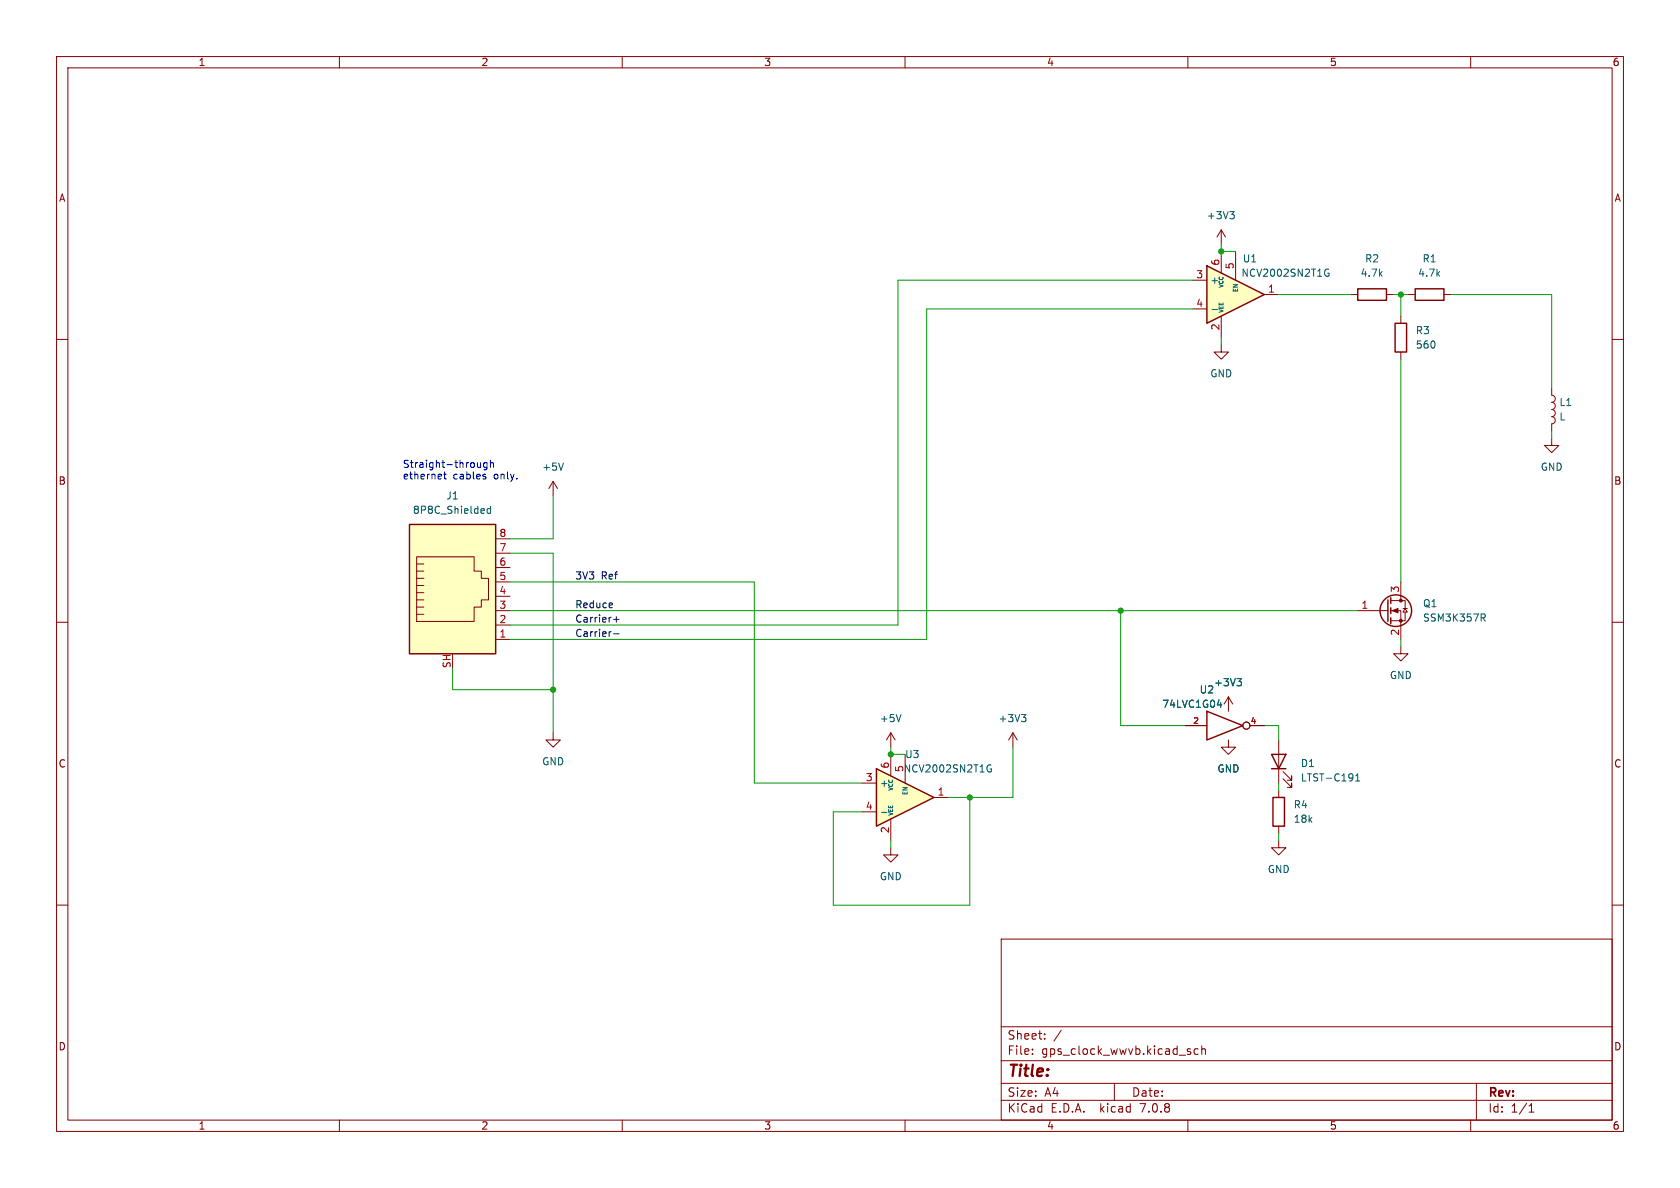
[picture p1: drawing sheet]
<svg xmlns="http://www.w3.org/2000/svg" width="297mm" height="210mm" viewBox="0 0 297 210" stroke-linecap="round" stroke-linejoin="round" font-family="sans-serif">
<g fill="none" stroke="#840000" stroke-width=".18">
<path d="M10 10h277v190h-277zM12 12h273v186h-273zM60 10v2M110 10v2M160 10v2M210 10v2M260 10v2M10 60h2M238.8 52.1h1.2M245.1 52.1h1.3M247.6 55.9v1.3M285 60h2"/>
<path d="M247.6 62.2v1.3M274.3 68.6v1.3a.64 .64 0 0 1 .7 .6 .64 .64 0 0 1-.7 .6 .64 .64 0 0 1 .7 .7 .64 .64 0 0 1-.7 .6 .64 .64 0 0 1 .7 .6 .64 .64 0 0 1-.7 .7 .64 .64 0 0 1 .7 .6 .64 .64 0 0 1-.7 .6v1.3M274.3 77.5v1.2h1.3l-1.3 1.3-1.3-1.3h1.3M73.7 98.4h10.1v2.6h1.3v1.2h1.3v3.8h-1.3v1.3h-1.3v2.6h-10.1zM73.7 99.7h1.2M87.6 97.8h2.6M87.6 95.3h2.6M10 110h2M73.7 108.6h1.2M73.7 107.3h1.2M73.7 106h1.2M73.7 104.8h1.2"/>
<path d="M73.7 103.5h1.2M73.7 102.2h1.2M73.7 101h1.2M87.6 113h2.6M87.6 110.5h2.6M87.6 108h2.6M87.6 105.4h2.6M87.6 102.9h2.6M87.6 100.3h2.6M240 108h5.4M245.9 108h1.7v5M245.9 106.2h2.5v1.4"/>
<path d="M247.6 114.3v1.3h1.3l-1.3 1.2-1.2-1.2h1.2M247.6 102.9v3.3M248 107.6h.8M248.4 108.2v1.5h-2.5M248.4 107.6l.4 .6h-.8zM285 110h2M209.5 128.3h3.9M217.2 130.8v1.3h1.2l-1.2 1.3-1.3-1.3h1.3M217.2 123.2l-.8 1.3M217.2 123.2v2.5M217.2 123.2l.7 1.3M221 128.3h2.5"/>
<path d="M226.1 130.8v7.6M226.8 137.7l1.5 1.5v-.8v.8h-.7M226.8 136.4l1.5 1.5v-.7v.7h-.7M10 160h2M157.5 149.9v1.2h1.2l-1.2 1.3-1.3-1.3h1.3M285 160h2M177 166h108v32h-108zM60 198v2M110 198v2M160 198v2M177 194.5h108M177 191.5h108"/>
<path d="M177 187.5h108M177 181.5h108M182.5 186.3v.1M182.5 185.5v.1M184.7 183.6v.1M184.7 182.8v.1M187.6 182.1l-1.3 2M197 191.5v3M210 198v2M210.1 185.9l.4 .1v.2l-.2 .2h-.3M210.1 185.4l.4 .1M211.8 185.5l-.4-.1-.3 .3v.4l.1 .2h.6"/>
<path d="M212.5 185.5l.2-.1 .3 .1 .1 .9M212.5 184.9v1.5M260 198v2M261 191.5v6.5M270.3 196.6h.9M270.3 195.5l.4-.4v1.5"/>
<circle cx="220.3" cy="128.3" r=".63"/>
</g>
<path d="M72.4 92.7h15.2v22.9h-15.2z" fill="#ffffc2" stroke="#ffffc2" stroke-width=".18"/>
<g fill="none" stroke="#840000" stroke-width=".25">
<path d="M240 51.1h5.1v2h-5.1zM246.6 57.2h2.1v5h-2.1zM72.4 92.7h15.2v22.9h-15.2zM245.4 106v3.9M245.9 105.7v1M245.9 107.4v1.1M245.9 109.2v1M213.4 125.7l6.3 2.6-6.3 2.5zM224.8 133.4h2.5l-1.2 2.5zM224.8 135.9h2.5"/>
<circle cx="246.8" cy="107.9" r="2.79"/>
</g>
<path d="M86.7 89.5v1.2M86.7 90l-.3-.1-.3 .2 .1 .6h.5M218.7 120h.8l-.5 .4M261.9 108.5h.4l.3 .3-.1 .3-.6 .1M262.2 109.2l.4 .6M215.2 124.6h.8M215.8 124.2v.8M219.2 120.4l.3 .3v.3l-.3 .2M239.7 138.1h.7M239.7 137.1l.3-.3v1.3" fill="none" stroke="#006464" stroke-width=".18"/>
<g fill="#840000" stroke="#840000" stroke-width=".18">
<path d="M246.1 108l1-.4v.7z"/>
<circle cx="247.6" cy="109.7" r=".25"/>
<circle cx="247.6" cy="106.2" r=".25"/>
</g>
<path d="M213.4 47l10.1 5.1-10.1 5.1z" fill="#ffffc2"/>
<path d="M213.4 47l10.1 5.1-10.1 5.1zM250.2 51.1h5.1v2h-5.1zM225 141h2.1v5.1h-2.1z" fill="none" stroke="#840000" stroke-width=".25"/>
<g fill="none" stroke="#840000" stroke-width=".18">
<path d="M210.8 49.5h2.6M210.8 54.6h2.6M215.9 40.6v2.6M215.9 44.5v3.8M215.9 55.9v3.8M215.9 40.6l-.8 1.3M215.9 40.6l.8 1.3M218.4 44.5v5M223.5 52.1h2.6M248.9 52.1h1.3M255.3 52.1h1.2M215.9 61v1.2h1.3l-1.3 1.3-1.3-1.3h1.3"/>
<path d="M97.8 85.1l-.8 1.3M97.8 85.1v2.5M97.8 85.1l.8 1.3M97.8 129.5v1.3h1.3l-1.3 1.3-1.3-1.3h1.3M179.1 129.5l-.8 1.3M179.1 129.5v2.6M179.1 129.5l.7 1.3M226.1 139.7v1.3M226.1 146.1v1.2"/>
</g>
<path d="M217.4 37.4h.8l-.4 .5M218 37.9l.2 .2v.3l-.2 .3M214.3 54.7h.9M234.7 48.3h.2v.5h-.3l-.3-.1M234.9 47.6h-.3l-.3 .2M99.6 81.9l-.4 1.2M180.6 126.3h.8l-.5 .5M181.1 126.8l.3 .2v.3l-.3 .3" fill="none" stroke="#006464" stroke-width=".18"/>
<path d="M154.9 135.9l10.2 5.1-10.2 5.1z" fill="#ffffc2"/>
<path d="M154.9 135.9l10.2 5.1-10.2 5.1z" fill="none" stroke="#840000" stroke-width=".25"/>
<g fill="none" stroke="#840000" stroke-width=".18">
<path d="M152.4 138.4h2.5M157.5 129.5v2.6M157.5 133.4v3.8M157.5 129.5l-.8 1.3M157.5 129.5l.7 1.3M160 133.4v5M209.5 128.3h3.9M221 128.3h2.5M152.4 143.5h2.5M157.5 144.8v3.8M165.1 141h2.5M226.1 148.6v1.3h1.2l-1.2 1.2-1.3-1.2h1.3"/>
<circle cx="220.3" cy="128.3" r=".63"/>
</g>
<path d="M218.7 120h.8l-.5 .4M159.3 126.3l-.4 1.3M175 135.9h.3l-.1 .5-.3 .1-.3-.2M175.2 135.3l-.3-.1-.3 .2M215.2 124.6h.8M215.8 124.2v.8M219.2 120.4l.3 .3v.3l-.3 .2M155.9 143.6h.9" fill="none" stroke="#006464" stroke-width=".18"/>
<path d="M108.2 106.7l.1 .2-.6 .1M108.5 112h.9M108.5 109.5h.9M109 109v1" fill="none" stroke="#0f0f0f" stroke-width=".18"/>
<path d="M78.4 83.8h.5M78.6 83.4v1.1l.3 .2M84.4 81.8l.1 .8h.3l.1-.1M84.9 81.8v.8M85.7 84.3l.2 .1-.2 .3M85.7 83.8l.2 .1M86.1 81.8h-.4l-.2 .2 .1 .6h.5M86.1 81.8v1l-.1 .2-.3 .1M86.7 81.9l.2-.1h.3v.8M86.7 81.4v1.2" fill="none" stroke="#0000c2" stroke-width=".18"/>
<g fill="none" stroke="#009600" stroke-width=".18">
<path d="M210.8 49.5h-52.1v61h-68.5M210.8 54.6h-47v58.4h-73.6M215.9 43.2v1.3h2.5M215.9 59.7v1.3M226.1 52.1h12.7M246.4 52.1h2.5M247.6 52.1v3.8M256.5 52.1h17.8v16.5M247.6 63.5v39.4M274.3 76.2v1.3M90.2 97.8h7.6v31.7M97.8 87.6v7.7h-7.6"/>
<path d="M80 118.1v3.8h17.8M90.2 102.9h43.1v35.5h19.1M90.2 108h149.8M198.1 108v20.3h11.4M247.6 113v1.3M157.5 132.1v1.3h2.5M179.1 132.1v8.9h-11.5M223.5 128.3h2.6v2.5M226.1 138.4v1.3M157.5 148.6v1.3M171.4 141v19h-24.1v-16.5h5.1M226.1 147.3v1.3"/>
</g>
<g fill="#009600" stroke="#009600" stroke-width=".18">
<circle cx="198.1" cy="108" r=".46"/>
<circle cx="247.6" cy="52.1" r=".46"/>
<circle cx="215.9" cy="44.5" r=".46"/>
<circle cx="157.5" cy="133.4" r=".46"/>
<circle cx="171.4" cy="141" r=".46"/>
<circle cx="97.8" cy="121.9" r=".46"/>
</g>
<text font-size="2.8" fill="#840000" x="178" y="190.9">Title:</text>
<g font-size="2.1" fill="#840000">
<text x="178" y="184">Sheet:</text>
<text x="178" y="186.7">File:</text>
<text x="184.1" y="186.7">gps_clock_wwvb.kicad_sch</text>
<text x="178" y="196.9">KiCad</text>
<text x="178" y="194.1">Size:</text>
<text x="184.7" y="194.1">A4</text>
<text x="185.7" y="196.9">E.D.A.</text>
<text x="194.6" y="196.9">kicad</text>
<text x="200" y="194.1">Date:</text>
<text x="201.8" y="196.9">7.0.8</text>
<text x="263" y="194.3">Rev:</text>
<text x="263" y="196.9">Id:</text>
<text x="267.1" y="196.9">1/1</text>
</g>
<g font-size="1.8" fill="#840000">
<text x="35" y="11.9">1</text>
<text x="85" y="11.9">2</text>
<text x="135" y="11.9">3</text>
<text x="185" y="11.9">4</text>
<text x="235" y="11.9">5</text>
<text x="285" y="11.9">6</text>
<text x="10.3" y="35.9">A</text>
<text x="285.3" y="35.9">A</text>
<text x="10.3" y="85.9">B</text>
<text x="285.3" y="85.9">B</text>
<text x="10.3" y="135.9">C</text>
<text x="285.3" y="135.9">C</text>
<text x="10.3" y="185.9">D</text>
<text x="285.3" y="185.9">D</text>
<text x="35" y="199.9">1</text>
<text x="85" y="199.9">2</text>
<text x="135" y="199.9">3</text>
<text x="185" y="199.9">4</text>
<text x="235" y="199.9">5</text>
<text x="285" y="199.9">6</text>
</g>
<g font-size="1.8" fill="#006464">
<text x="213.3" y="39">+3V3</text>
<text x="219.6" y="46.6">U1</text>
<text x="241.2" y="46.6">R2</text>
<text x="251.4" y="46.6">R1</text>
<text x="213.9" y="50.4">+</text>
<text x="219.4" y="49.1">NCV2002SN2T1G</text>
<text x="240.4" y="49.1">4.7k</text>
<text x="250.6" y="49.1">4.7k</text>
<text x="250.2" y="59.3">R3</text>
<text x="250.2" y="61.8">560</text>
<text x="213.9" y="66.9">GND</text>
<text x="275.6" y="72">L1</text>
<text x="275.6" y="74.5">L</text>
<text x="95.8" y="83.4">+5V</text>
<text x="272.3" y="83.4">GND</text>
<text x="78.8" y="88.5">J1</text>
<text x="72.9" y="91">8P8C_Shielded</text>
<text x="251.5" y="107.5">Q1</text>
<text x="251.5" y="110.1">SSM3K357R</text>
<text x="205.4" y="125.3">74LVC1G04</text>
<text x="212" y="122.8">U2</text>
<text x="214.5" y="121.5">+3V3</text>
<text x="245.6" y="120.2">GND</text>
<text x="155.4" y="127.9">+5V</text>
<text x="176.4" y="127.9">+3V3</text>
<text x="95.8" y="135.5">GND</text>
<text x="159.7" y="136.8">NCV2002SN2T1G</text>
<text x="159.8" y="136.6" transform="rotate(-90 159.8 136.6)">5</text>
<text x="159.9" y="134.2">U3</text>
<text x="215.1" y="136.8">GND</text>
<text x="229.9" y="135.8">D1</text>
<text x="155.4" y="139.3">+</text>
<text x="228.6" y="143.1">R4</text>
<text x="229.9" y="138.3">LTST-C191</text>
<text x="228.6" y="145.6">18k</text>
<text x="155.4" y="155.8">GND</text>
<text x="224" y="154.5">GND</text>
</g>
<g font-size="1.8" fill="#a90000">
<text x="215.6" y="47.1" transform="rotate(-90 215.6 47.1)">6</text>
<text x="218.2" y="47.7" transform="rotate(-90 218.2 47.7)">5</text>
<text x="211.4" y="49.3">3</text>
<text x="224.1" y="51.8">1</text>
<text x="211.4" y="54.4">4</text>
<text x="215.6" y="58.5" transform="rotate(-90 215.6 58.5)">2</text>
<text x="88.2" y="95">8</text>
<text x="88.2" y="100.1">6</text>
<text x="88.2" y="97.5">7</text>
<text x="88.2" y="107.7">3</text>
<text x="88.2" y="105.2">4</text>
<text x="88.2" y="102.6">5</text>
<text x="240.6" y="107.7">1</text>
<text x="247.4" y="104.8" transform="rotate(-90 247.4 104.8)">3</text>
<text x="88.2" y="112.8">1</text>
<text x="88.2" y="110.2">2</text>
<text x="247.4" y="112.5" transform="rotate(-90 247.4 112.5)">2</text>
<text x="79.8" y="118.2" transform="rotate(-90 79.8 118.2)">SH</text>
<text x="157.2" y="136" transform="rotate(-90 157.2 136)">6</text>
<text x="153" y="138.2">3</text>
<text x="153" y="143.3">4</text>
<text x="165.7" y="140.7">1</text>
<text x="157.2" y="147.4" transform="rotate(-90 157.2 147.4)">2</text>
</g>
<g font-size="1.8" fill="#0000c2">
<text x="71.1" y="82.8">Straight-through</text>
<text x="71.1" y="84.8">ethernet</text>
<text x="80.1" y="84.8">cables</text>
<text x="87.4" y="84.8">only.</text>
</g>
<g font-size="1.8" fill="#0f0f0f">
<text x="101.6" y="107.6">Reduce</text>
<text x="101.6" y="102.5">3V3</text>
<text x="106.3" y="102.5">Ref</text>
<text x="101.6" y="112.7">Carrier-</text>
<text x="101.6" y="110.1">Carrier+</text>
</g>
<g font-size="1.4" fill="#a90000">
<text x="210.8" y="128">2</text>
<text x="221" y="128">4</text>
</g>
<g font-size="1.1" fill="#006464">
<text x="219" y="51.8" transform="rotate(-90 219 51.8)">EN</text>
<text x="160.6" y="140.7" transform="rotate(-90 160.6 140.7)">EN</text>
</g>
<g font-size="1" fill="#006464">
<text x="216.5" y="51" transform="rotate(-90 216.5 51)">VCC</text>
<text x="216.5" y="55.4" transform="rotate(-90 216.5 55.4)">VEE</text>
<text x="158" y="139.9" transform="rotate(-90 158 139.9)">VCC</text>
<text x="158" y="144.3" transform="rotate(-90 158 144.3)">VEE</text>
</g>
</svg>
